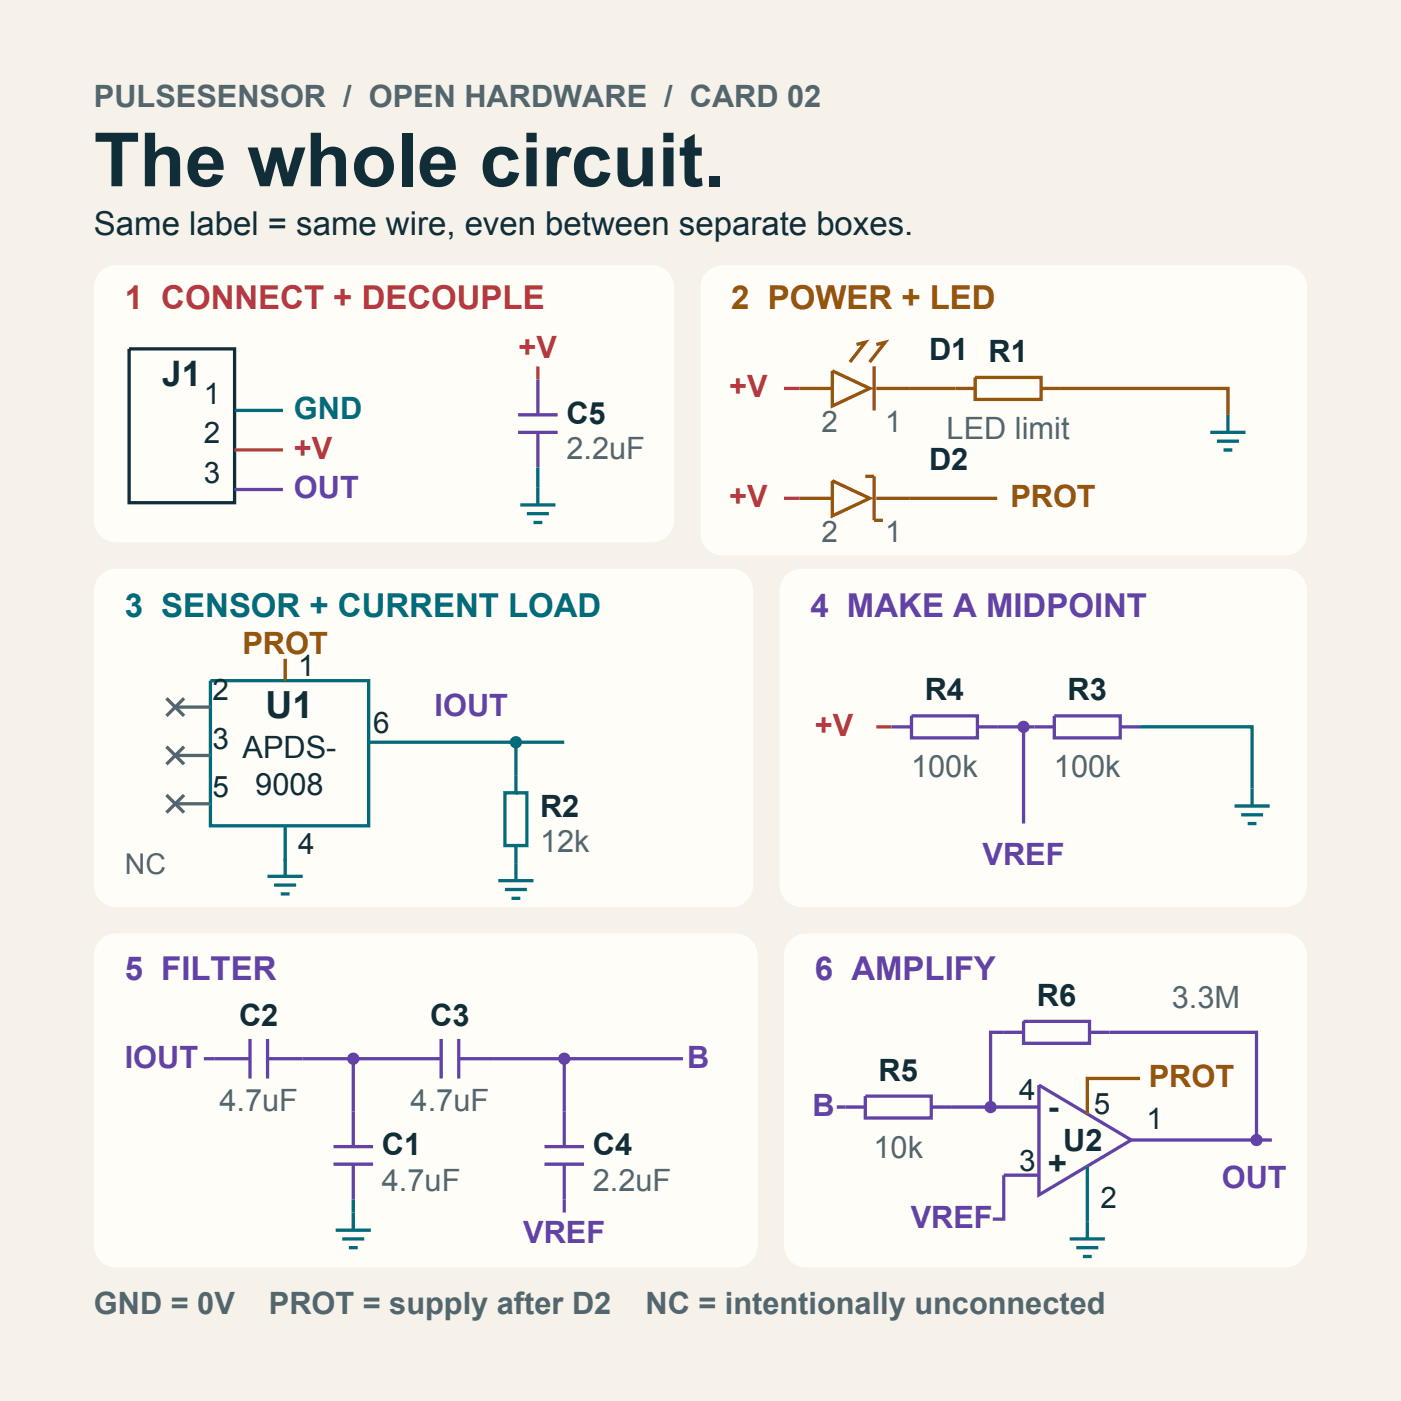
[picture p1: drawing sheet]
<svg xmlns="http://www.w3.org/2000/svg" width="108mm" height="108mm" viewBox="0 0 108 108" stroke-linecap="round" stroke-linejoin="round" font-family="sans-serif">
<path d="M0 0h107.9v107.9h-107.9z" fill-rule="evenodd" fill="#f6f2e9"/>
<path d="M7.7 20.9l.8-.4 .4-.1h41.3a1.69 1.69 0 0 1 1.7 1.7v18a1.69 1.69 0 0 1-1.7 1.7h-41.3a1.69 1.69 0 0 1-1.7-1.7v-18l.1-.4z" fill-rule="evenodd" fill="#fffdf8"/>
<path d="M9.9 26.9h8.2v11.8h-8.2z" fill="none" stroke="#102d38" stroke-width=".25"/>
<path d="M18.1 31.6h3.7M40.1 38.9h2.7M40.6 39.6h1.7M41.4 36v2.9M41.1 40.3h.7" fill="none" stroke="#006b7b" stroke-width=".25"/>
<path d="M18.1 34.7h3.7M41.4 28.2v1.1" fill="none" stroke="#b73843" stroke-width=".25"/>
<path d="M18.1 37.7h3.7M39.9 32h3.1M39.9 33.3h3.1M41.4 29.3v2.7M41.4 33.3v2.7" fill="none" stroke="#6342a8" stroke-width=".25"/>
<path d="M54.5 20.9l.7-.4 .5-.1h43.3a1.69 1.69 0 0 1 1.7 1.7v19a1.69 1.69 0 0 1-1.7 1.7h-43.3a1.69 1.69 0 0 1-1.7-1.7v-19v-.4z" fill-rule="evenodd" fill="#fffdf8"/>
<path d="M60.4 29.9h1.2M60.4 38.4h1.2" fill="none" stroke="#b73843" stroke-width=".25"/>
<path d="M61.6 29.9h2.5M61.6 38.4h2.5M64.1 28.6l2.9 1.3-2.9 1.4zM64.1 37l2.9 1.4-2.9 1.4zM66 26.5l.7-.1-1.2 1.5M66.7 36.7h.7v3.4h.6M67.4 28.2v3.4M67.5 26.5l.7-.1-1.2 1.5M67.5 29.9h7.6M67.5 38.4h9.3M75.1 29.1h5.1v1.7h-5.1zM80.2 29.9h14.4v2.1" fill="none" stroke="#925708" stroke-width=".25"/>
<path d="M93.3 33.3h2.7M93.8 34h1.7M94.3 34.7h.7M94.6 32v1.3" fill="none" stroke="#006b7b" stroke-width=".25"/>
<path d="M7.7 44.3l.8-.4 .4-.1h47.4a1.69 1.69 0 0 1 1.7 1.7v22.7a1.69 1.69 0 0 1-1.7 1.7h-47.4a1.69 1.69 0 0 1-1.7-1.7v-22.7l.1-.4z" fill-rule="evenodd" fill="#fffdf8"/>
<path d="M16.2 52.5h12.2v11.1h-12.2zM28.4 57.2h15.1M20.6 67.5h2.7M21.1 68.2h1.7M21.6 68.9h.7M22 63.6v3.9" fill="none" stroke="#006b7b" stroke-width=".25"/>
<path d="M22 50.8v1.7" fill="none" stroke="#925708" stroke-width=".25"/>
<path d="M12.8 53.8l1.4 1.4M12.8 57.5l1.4 1.4M13.5 54.5h2.7M13.5 58.2h2.7M14.2 53.8l-1.4 1.4M14.2 57.5l-1.4 1.4M12.8 61.3l1.4 1.3M13.5 61.9h2.7M14.2 61.3l-1.4 1.3" fill="none" stroke="#53666d" stroke-width=".25"/>
<circle cx="39.8" cy="57.2" r=".47" fill="#006b7b"/>
<path d="M39.8 57.2v3.9h-.9v4.1h1.7v-4.1h-.8M38.4 67.9h2.7M38.9 68.5h1.7M39.4 69.2h.7M39.8 65.2v2.7" fill="none" stroke="#006b7b" stroke-width=".25"/>
<path d="M60.6 44.3l.7-.4 .5-.1h37.2a1.69 1.69 0 0 1 1.7 1.7v22.7a1.69 1.69 0 0 1-1.7 1.7h-37.2a1.69 1.69 0 0 1-1.7-1.7v-22.7v-.4z" fill-rule="evenodd" fill="#fffdf8"/>
<path d="M67.5 56h1.2" fill="none" stroke="#b73843" stroke-width=".25"/>
<path d="M68.7 56h1.5M70.2 55.2h5.1v1.7h-5.1zM75.3 56h4.4" fill="none" stroke="#6342a8" stroke-width=".25"/>
<circle cx="78.9" cy="56" r=".47" fill="#6342a8"/>
<path d="M78.9 56v7.5M79.7 56h1.5M81.2 55.2h5.1v1.7h-5.1zM86.3 56h1.5" fill="none" stroke="#6342a8" stroke-width=".25"/>
<path d="M87.8 56h8.7v6.1M95.1 62.1h2.7M95.6 62.8h1.7M96.1 63.5h.7" fill="none" stroke="#006b7b" stroke-width=".25"/>
<path d="M7.7 72.4l.8-.4 .4-.1h47.8a1.69 1.69 0 0 1 1.7 1.7v22.4a1.69 1.69 0 0 1-1.7 1.7h-47.8a1.69 1.69 0 0 1-1.7-1.7v-22.4l.1-.4z" fill-rule="evenodd" fill="#fffdf8"/>
<path d="M15.7 81.6h3.6M19.3 80.1v3M20.6 81.6h13.4M20.6 80.1v3M34 80.1v3M35.3 81.6h17.3M35.3 80.1v3" fill="none" stroke="#6342a8" stroke-width=".25"/>
<circle cx="27.2" cy="81.6" r=".47" fill="#6342a8"/>
<path d="M25.7 88.3h3M25.7 89.7h3M27.2 81.6v6.7M27.2 89.7v2.7" fill="none" stroke="#6342a8" stroke-width=".25"/>
<path d="M25.9 94.8h2.7M26.4 95.5h1.7M26.9 96.1h.7M27.2 92.4v2.4" fill="none" stroke="#006b7b" stroke-width=".25"/>
<circle cx="43.5" cy="81.6" r=".47" fill="#6342a8"/>
<path d="M42 88.3h3M42 89.7h3M43.5 81.6v6.7M43.5 89.7v3.7" fill="none" stroke="#6342a8" stroke-width=".25"/>
<path d="M60.9 72.4l.8-.4 .4-.1h36.9a1.69 1.69 0 0 1 1.7 1.7v22.4a1.69 1.69 0 0 1-1.7 1.7h-36.9a1.69 1.69 0 0 1-1.7-1.7v-22.4l.1-.4z" fill-rule="evenodd" fill="#fffdf8"/>
<path d="M64.5 85.3h2.2M66.7 84.5h5.1v1.6h-5.1zM71.8 85.3h8.3" fill="none" stroke="#6342a8" stroke-width=".25"/>
<circle cx="76.3" cy="85.3" r=".47" fill="#6342a8"/>
<path d="M78.9 79.5h-2.6v5.8M78.9 78.7h5v1.7h-5zM83.9 79.5h12.9v8.3M80.1 83.6l7.1 4.2-7.1 4.3zM87.2 87.8h10.8" fill="none" stroke="#6342a8" stroke-width=".25"/>
<circle cx="96.8" cy="87.8" r=".47" fill="#6342a8"/>
<path d="M80.1 90.6h-2.8v3.3h-.8" fill="none" stroke="#6342a8" stroke-width=".25"/>
<path d="M87.8 83.1h-4v2.7" fill="none" stroke="#925708" stroke-width=".25"/>
<path d="M82.4 95.5h2.7M82.9 96.1h1.7M83.4 96.8h.7M83.8 89.9v5.6" fill="none" stroke="#006b7b" stroke-width=".25"/>
<text font-size="5.8" fill="#102d38" x="7.2" y="14.4">The whole circuit.</text>
<text font-size="2.9" fill="#102d38" x="20.5" y="55.3">U1</text>
<text font-size="2.7" fill="#102d38" x="12.5" y="29.8">J1</text>
<g font-size="2.5" fill="#102d38">
<text x="7.2" y="18.1">Same label = same wire, even between separate boxes.</text>
<text x="80.7" y="86.1">-</text>
<text x="80.7" y="90.6">+</text>
</g>
<text font-size="2.5" fill="#b73843" x="9.6" y="23.8">1 CONNECT + DECOUPLE</text>
<text font-size="2.5" fill="#925708" x="56.3" y="23.8">2 POWER + LED</text>
<text font-size="2.5" fill="#006b7b" x="9.6" y="47.5">3 SENSOR + CURRENT LOAD</text>
<g font-size="2.5" fill="#6342a8">
<text x="62.4" y="47.5">4 MAKE A MIDPOINT</text>
<text x="9.6" y="75.5">5 FILTER</text>
<text x="62.8" y="75.5">6 AMPLIFY</text>
</g>
<g font-size="2.4" fill="#53666d">
<text x="7.2" y="8.3">PULSESENSOR / OPEN HARDWARE / CARD 02</text>
<text x="43.6" y="35.3">2.2uF</text>
<text x="72.9" y="33.8">LED limit</text>
<text x="70.2" y="59.9">100k</text>
<text x="81.2" y="59.9">100k</text>
<text x="41.6" y="65.7">12k</text>
<text x="90.3" y="77.7">3.3M</text>
<text x="16.9" y="85.6">4.7uF</text>
<text x="31.6" y="85.6">4.7uF</text>
<text x="67.3" y="89.2">10k</text>
<text x="29.4" y="91.7">4.7uF</text>
<text x="45.7" y="91.7">2.2uF</text>
<text x="7.2" y="101.2">GND = 0V</text>
<text x="20.7" y="101.2">PROT = supply after D2</text>
<text x="49.7" y="101.2">NC = intentionally unconnected</text>
</g>
<g font-size="2.4" fill="#b73843">
<text x="40" y="27.6">+V</text>
<text x="22.6" y="35.3">+V</text>
<text x="56.2" y="30.6">+V</text>
<text x="56.2" y="39.1">+V</text>
<text x="62.8" y="56.7">+V</text>
</g>
<g font-size="2.4" fill="#102d38">
<text x="71.6" y="27.7">D1 R1</text>
<text x="43.6" y="32.6">C5</text>
<text x="71.6" y="36.2">D2</text>
<text x="71.3" y="54">R4</text>
<text x="82.3" y="54">R3</text>
<text x="18.7" y="58.4">APDS-</text>
<text x="19.7" y="61.3">9008</text>
<text x="41.6" y="62.9">R2</text>
<text x="79.9" y="77.5">R6</text>
<text x="18.4" y="79">C2</text>
<text x="33.2" y="79">C3</text>
<text x="67.7" y="83.3">R5</text>
<text x="29.4" y="89">C1</text>
<text x="45.7" y="89">C4</text>
<text x="81.9" y="88.7">U2</text>
</g>
<text font-size="2.4" fill="#006b7b" x="22.6" y="32.3">GND</text>
<g font-size="2.4" fill="#6342a8">
<text x="22.6" y="38.4">OUT</text>
<text x="33.5" y="55.2">IOUT</text>
<text x="75.7" y="66.7">VREF</text>
<text x="9.6" y="82.3">IOUT</text>
<text x="53" y="82.3">B</text>
<text x="62.6" y="86">B</text>
<text x="40.3" y="95.8">VREF</text>
<text x="70.2" y="94.6">VREF</text>
<text x="94.1" y="91.6">OUT</text>
</g>
<g font-size="2.4" fill="#925708">
<text x="77.9" y="39.1">PROT</text>
<text x="18.7" y="50.4">PROT</text>
<text x="88.5" y="83.8">PROT</text>
</g>
<g font-size="2.3" fill="#102d38">
<text x="15.7" y="31.1">1</text>
<text x="15.7" y="34.2">2</text>
<text x="15.7" y="37.2">3</text>
<text x="16.4" y="54">2</text>
<text x="23" y="52.1">1</text>
<text x="16.4" y="57.7">3</text>
<text x="28.7" y="56.5">6</text>
<text x="16.4" y="61.4">5</text>
<text x="23" y="65.8">4</text>
<text x="78.5" y="84.8">4</text>
<text x="84.3" y="85.8">5</text>
<text x="88.3" y="87">1</text>
<text x="78.5" y="90.2">3</text>
<text x="84.8" y="93.1">2</text>
</g>
<g font-size="2.3" fill="#53666d">
<text x="63.3" y="33.3">2</text>
<text x="68.2" y="33.3">1</text>
<text x="63.3" y="41.8">2</text>
<text x="68.2" y="41.8">1</text>
</g>
<text font-size="2.2" fill="#53666d" x="9.6" y="67.4">NC</text>
</svg>
